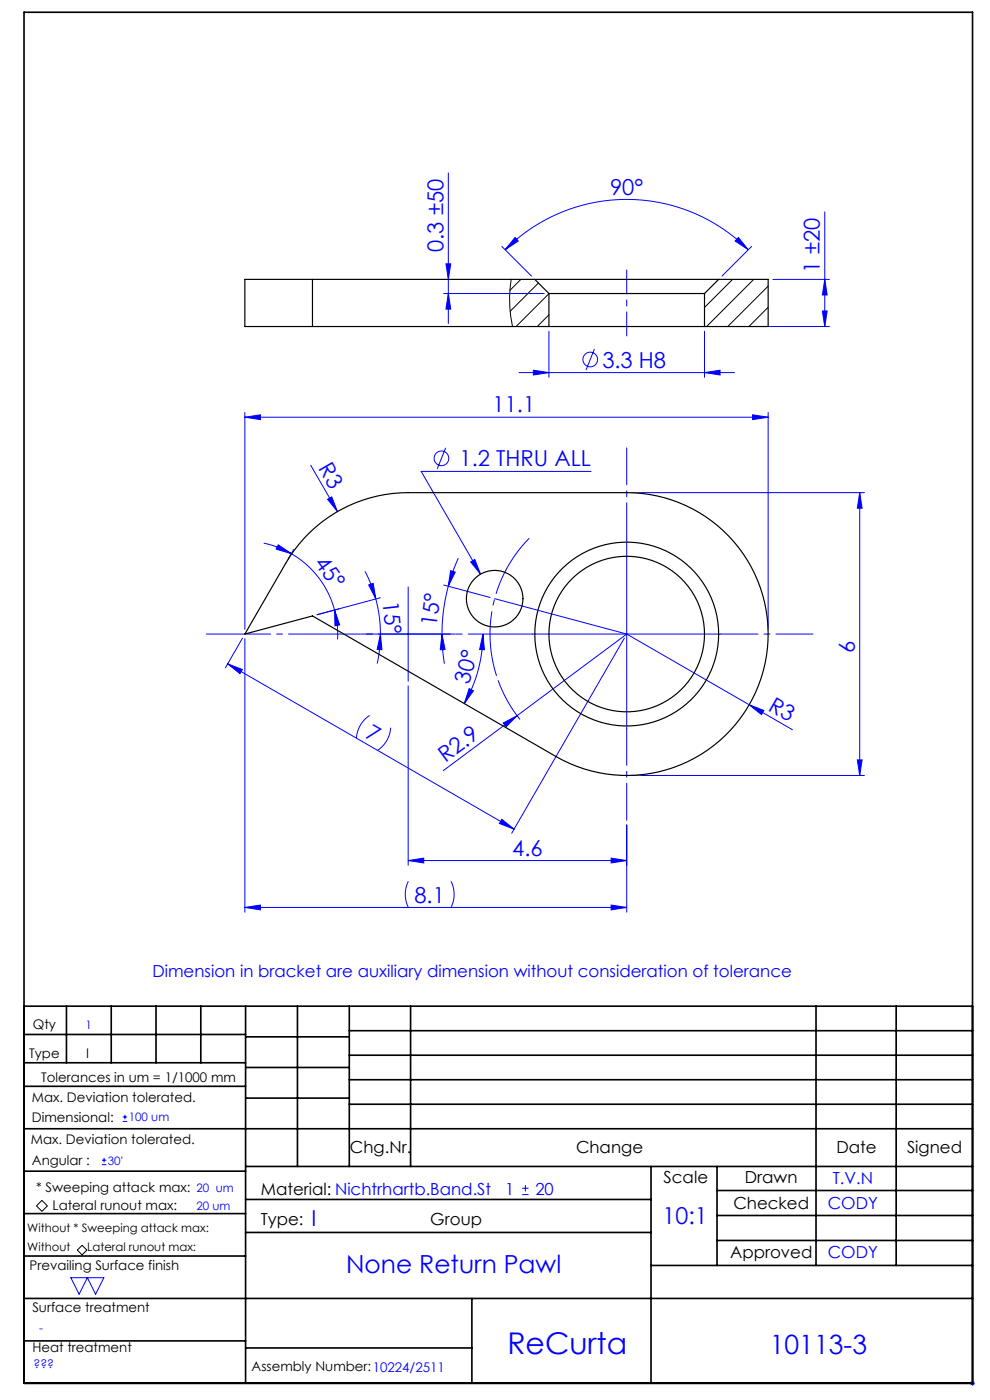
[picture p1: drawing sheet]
<svg xmlns="http://www.w3.org/2000/svg" width="210mm" height="297mm" viewBox="0 0 210 297" stroke-linecap="round" stroke-linejoin="round" font-family="sans-serif">
<g fill="none" stroke="#00f" stroke-width=".21">
<path d="M95.1 36.7v31.9M94.6 56h1l-.5 3.3zM106.4 52.3l6.3 6.3M107.2 53a36.5 36.5 0 0 1 51.5 0M109.3 50.4l.6 .7-2.7 1.9zM156.6 50.4l2.1 2.6-2.8-1.9zM159.4 52.3l-6.3 6.3M163.9 59.3h12.1M175 59.3l.5 3.3h-1.1zM175 45v24.3M94.1 62.3h21.3M95.1 62.3l.5 3.3h-1z"/>
<path d="M110.1 79h45.7M113.1 78.5l3.3 .5-3.3 .6zM116.4 70.3v9.7M126.1 74l-1.8 4.5M149.4 79l3.3-.5v1.1zM149.4 70.3v9.7M150.4 69.3h25.6M174.4 66h1.1l-.5 3.3zM51.9 88.5l3.3-.5v1zM51.9 87.5v46M51.9 88.5h111M65.9 98.7l5.7 9.8"/>
<path d="M94.5 95l-1.7 4.5M159.6 88l3.3 .5-3.3 .5zM162.9 87.5v46M55.9 115.2a19.7 19.7 0 0 1 5.9 2.3M59 115.6l2.8 1.9-3.2-1zM61.8 117.5a19.7 19.7 0 0 1 9.2 11.9M62.3 116.6l-1.2 2M69.5 105.9l.9-.5 1.2 3.1zM97.2 118.4l-1.2 2.9-.9 3.1M99.8 119.2l.9-.5 1.2 3.1zM125.4 100h-36.1l12.6 21.8M132.9 114.5v40"/>
<path d="M133.9 104.5h49.5M182.4 104.5l.5 3.3h-1zM182.4 104.5v60M51.4 135.4l-3.6 6.3M51.9 135.5v58M71 129.4l1.1 3.2-1 .2zM71 129.4a19.7 19.7 0 0 1 .6 6.2M76.6 134.5h20M77.4 121.2a28.8 28.8 0 0 1 2.3 5.9M78.2 124.1l1-.3 .5 3.3zM79.7 127.1a28.8 28.8 0 0 1 1 7.4M80.7 126.8l-13.5 3.6"/>
<path d="M80.7 134.5l.3 3.3h-1zM80.7 134.5a28.7 28.7 0 0 1-.7 6.3M86.6 124.5v20M93.8 134.5l.6 3.3h-1zM93.8 134.5l.1 3.2 .4 3.1M94.1 124.1l9.9 2.6M95.1 124.4a39.2 39.2 0 0 0-1.3 10.1M95.6 121.1l1 .3-1.5 3zM102.4 134.5l.4 3.3h-1.1zM102.4 134.5a29.5 29.5 0 0 1-3.9 14.8M104.9 127l28 7.5M112.9 134.5h40"/>
<path d="M132.4 135.4l-23.9 41.4M132.9 134.5l35.2 20.3M132.9 134.5l-23.2 17.3M48.3 140.8l3.1 1.2-.5 .9zM48.3 140.8l60.7 35.1M78.4 151.8a6.2 6.2 0 0 0-2.8 4.8M82.9 154.4a6.2 6.2 0 0 1-2.8 4.8M86.6 145.5v38.1M99.5 146.1l.9 .4-1.9 2.8zM105.6 144.3a29 29 0 0 0 4.7 8.3M106.7 153.4l3-1.6-2.4 2.4zM109.7 151.8l-15.7 11.7"/>
<path d="M158.9 149.5l3.1 1.2-.5 .9zM106.4 173.8l2.6 2.1-3.1-1.2zM132.9 175v18.5M133.9 164.5h49.5M181.9 161.2h1l-.5 3.3zM51.9 192.5l3.3-.5v1zM51.9 192.5h81M86.6 182.6l3.3-.5v1zM86.6 182.6h46.3M86.6 187a6.2 6.2 0 0 0 0 5.5M95.7 187a6.2 6.2 0 0 1 0 5.5M129.6 192l3.3 .5-3.3 .5z"/>
<path d="M129.6 182.1l3.3 .5-3.3 .5zM26 237.9h1M26 237h1M26.5 236.5v.9M21.6 247.1h.9M21.6 246.1h.9M22.1 245.7v.9M110.8 253.4h1.3M110.8 252.1h1.3M111.4 251.4v1.4M15 271.1h7l-1.7 3.5-1.8-3.5-1.7 3.5zM205.8 293.5h1"/>
<path d="M205.9 293.1l.7 .7M206.3 293v1M206.6 293.1l-.7 .7"/>
<circle cx="125.2" cy="76.3" r="1.56"/>
<circle cx="93.6" cy="97.2" r="1.56"/>
</g>
<path d="M8.9 254.7l1.2 1.1-1.2 1.2-1.2-1.2zM16.4 265.2l1-1 1 1-1 1z" fill="none" stroke="#000" stroke-width=".21"/>
<path d="M112.2 114.2a29 29 0 0 0-6.9 29.2" fill="none" stroke="#00f" stroke-width=".21" stroke-dasharray="15.2 1.3 1.3 1.3" stroke-dashoffset="1.4" stroke-linecap="butt"/>
<path d="M132.9 114.5v-19.5M152.9 134.5h19.5M132.9 154.5v19.5" fill="none" stroke="#00f" stroke-width=".21" stroke-dasharray="15.2 1.3 1.3 1.3" stroke-dashoffset="7.4"/>
<path d="M112.9 134.5h-69.1" fill="none" stroke="#00f" stroke-width=".21" stroke-dasharray="15.2 1.3 1.3 1.3" stroke-dashoffset="1.6"/>
<path d="M132.9 71.3v-14" fill="none" stroke="#00f" stroke-width=".21" stroke-dasharray="15.2 1.3 1.3 1.3" stroke-dashoffset="10.1"/>
<g fill="none" stroke="#000" stroke-width=".35">
<path d="M5.1 2.6h201.2v290.9h-201.2zM5.1 213.5h201.2M5.1 219.5h47M14.1 213.5v12M23.6 213.5v12M33.1 213.5v12M42.6 213.5v12M52.1 213.5v80M52.1 220h22M63.1 213.5v34M74.1 218.7h132.2M74.1 213.5v34"/>
<path d="M87.1 213.5v34M173.1 213.5v55M190.1 213.5v55M5.1 239.5h201.2M5.1 230.5h47M5.1 225.5h47M52.1 226.5h22M52.1 233h22M74.1 223.9h132.2M74.1 229.1h132.2M74.1 234.3h132.2M5.1 257.5h47"/>
<path d="M5.1 248.5h47M52.1 247.5h154.2M52.1 254.5h86M138.1 247.5v46M152.1 247.5v21M152.1 252.6h54.2M152.1 257.9h54.2M5.1 275.5h201.2M5.1 266.5h47M52.1 261.5h86M100.1 275.5v18M138.1 268.5h68.2"/>
<path d="M152.1 263.2h54.2M5.1 284.5h47M52.1 286h48"/>
</g>
<g fill="#00f">
<path d="M106.7 153.4l3-1.6-2.4 2.4z"/>
<path d="M69.5 105.9l.9-.5 1.2 3.1z"/>
<path d="M158.9 149.5l3.1 1.2-.5 .9z"/>
<path d="M95.6 121.1l1 .3-1.5 3zM93.8 134.5l.6 3.3h-1z"/>
<path d="M80.7 134.5l.3 3.3h-1zM78.2 124.1l1-.3 .5 3.3z"/>
<path d="M71 129.4l1.1 3.2-1 .2zM59 115.6l2.8 1.9-3.2-1z"/>
<path d="M99.8 119.2l2.1 2.6-1.2-3.1zM51.9 192.5l3.3-.5v1zM129.6 192l3.3 .5-3.3 .5zM86.6 182.6l3.3-.5v1zM129.6 182.1l3.3 .5-3.3 .5z"/>
<path d="M159.6 88l3.3 .5-3.3 .5zM51.9 88.5l3.3-.5v1z"/>
<path d="M156.6 50.4l2.1 2.6-2.8-1.9zM109.3 50.4l.6 .7-2.7 1.9z"/>
<path d="M99.5 146.1l.9 .4-1.9 2.8zM102.4 134.5l.4 3.3h-1.1z"/>
<path d="M182.4 104.5l.5 3.3h-1zM181.9 161.2h1l-.5 3.3zM175 59.3l.5 3.3h-1.1zM174.4 66h1.1l-.5 3.3zM94.6 56h1l-.5 3.3zM95.1 62.3l.5 3.3h-1z"/>
<path d="M48.3 140.8l3.1 1.2-.5 .9zM106.4 173.8l2.6 2.1-3.1-1.2z"/>
<path d="M113.1 78.5l3.3 .5-3.3 .6zM149.4 79l3.3-.5v1.1z"/>
</g>
<g fill="none" stroke="#000" stroke-width=".25">
<path d="M66.3 59.3v10M113.4 59.3h39M113.4 59.3h-61.5v10h64.5M113.4 59.3l3 3M152.4 59.3h10.5v10h-13.5M152.4 59.3l-3 3M116.4 62.3h33M116.4 69.3h33M116.4 62.3v7M149.4 62.3v7M65.7 113a30 30 0 0 1 20.9-8.5h46.3a30 30 0 0 1 29 37.8 30 30 0 0 1-44 18.2l-51.6-29.8-14.4 3.8 8.7-15a30 30 0 0 1 5.1-6.5z"/>
<circle cx="104.9" cy="127" r="6"/>
<circle cx="132.9" cy="134.5" r="16.5"/>
<circle cx="132.9" cy="134.5" r="19.5"/>
</g>
<path d="M108.4 59.3a27.1 27.1 0 0 0 .3 10M110.5 59.3l-2.3 2.3M155.4 59.3l-6 5.9M159.9 59.3l-10 10M114.2 60l-6 6M116.4 62.3l-6.9 7M116.4 66.8l-2.4 2.5M162.9 60.7l-8.5 8.6M162.9 65.2l-4 4.1" fill="none" stroke="#000" stroke-width=".21"/>
<text font-size="6.3" fill="#00f" x="107.6" y="287.3">ReCurta</text>
<text font-size="5.6" fill="#00f" x="163.3" y="287.2">10113-3</text>
<text font-size="5.3" fill="#00f" x="73.4" y="270.1">None Return Pawl</text>
<text font-size="4.9" fill="#00f" x="140.6" y="259.7">10:1</text>
<g font-size="4.7" fill="#00f">
<text x="129.4" y="41.3">90°</text>
<text x="94.1" y="53.5" transform="rotate(-90 94.1 53.5)">0.3 ±50</text>
<text x="173.9" y="57.9" transform="rotate(-90 173.9 57.9)">1 ±20</text>
<text x="127.8" y="78">3.3 H8</text>
<text x="104.5" y="87.5">11.1</text>
<text x="67.4" y="99.3" transform="rotate(60 67.4 99.3)">R3</text>
<text x="97.5" y="98.9">1.2 THRU ALL</text>
<text x="66.6" y="119.5" transform="rotate(54 66.6 119.5)">45°</text>
<text x="81.1" y="127.7" transform="rotate(84 81.1 127.7)">15°</text>
<text x="92.6" y="133" transform="rotate(-83 92.6 133)">15°</text>
<text x="181.3" y="138.5" transform="rotate(-90 181.3 138.5)">6</text>
<text x="99.5" y="145.3" transform="rotate(-75 99.5 145.3)">30°</text>
<text x="162.8" y="150.6" transform="rotate(30 162.8 150.6)">R3</text>
<text x="77.2" y="156.4" transform="rotate(30 77.2 156.4)">7</text>
<text x="94.5" y="161.9" transform="rotate(-37 94.5 161.9)">R2.9</text>
<text x="108.6" y="181.5">4.6</text>
<text x="87.9" y="191.5">8.1</text>
<text x="66.1" y="260">I</text>
</g>
<g font-size="3.5" fill="#00f">
<text x="32.3" y="207.2">Dimension in bracket are auxiliary dimension without consideration of tolerance</text>
<text x="176.6" y="251.1">T.V.N</text>
<text x="107.1" y="253.4">1</text>
<text x="113.6" y="253.4">20</text>
<text x="175.6" y="256.6">CODY</text>
<text x="175.6" y="267">CODY</text>
</g>
<g font-size="3.5">
<text x="74.2" y="244.7">Chg.Nr.</text>
<text x="122.2" y="244.7">Change</text>
<text x="177.4" y="244.7">Date</text>
<text x="192.4" y="244.7">Signed</text>
<text x="140.8" y="250.9">Scale</text>
<text x="158" y="250.9">Drawn</text>
<text x="55.3" y="253.5">Material: Nichtrhartb.Band.St</text>
<text x="155.6" y="256.4">Checked</text>
<text x="55.3" y="259.8">Type:</text>
<text x="91.3" y="259.8">Group</text>
<text x="154.9" y="266.9">Approved</text>
</g>
<g font-size="2.8">
<text x="7" y="218.4">Qty</text>
<text x="6.2" y="224.5">Type</text>
<text x="18.2" y="224.5">I</text>
<text x="6.8" y="233.7">Max. Deviation tolerated.</text>
<text x="8.8" y="229.4">Tolerances in um = 1/1000 mm</text>
<text x="6.8" y="238.1">Dimensional:</text>
<text x="6.6" y="242.8">Max. Deviation tolerated.</text>
<text x="6.8" y="247.1">Angular :</text>
<text x="7.6" y="252.9">* Sweeping attack max:</text>
<text x="11.2" y="256.7">Lateral runout max:</text>
<text x="6.3" y="269.5">Prevailing Surface finish</text>
<text x="6.9" y="278.3">Surface treatment</text>
<text x="6.9" y="286.7">Heat treatment</text>
<text x="53.4" y="290.9">Assembly Number:10224/2511</text>
</g>
<g font-size="2.5" fill="#00f">
<text x="18.1" y="218.3">1</text>
<text x="27.3" y="237.9">100 um</text>
<text x="22.9" y="247.1">30'</text>
<text x="41.7" y="256.6">20 um</text>
<text x="41.7" y="252.9">20 um</text>
<text x="8.3" y="282.6">-</text>
<text x="7.1" y="290.3">???</text>
</g>
<g font-size="2.5">
<text x="5.8" y="261.4">Without * Sweeping attack max:</text>
<text x="5.8" y="265.4">Without</text>
<text x="18.5" y="265.3">Lateral runout max:</text>
</g>
</svg>
